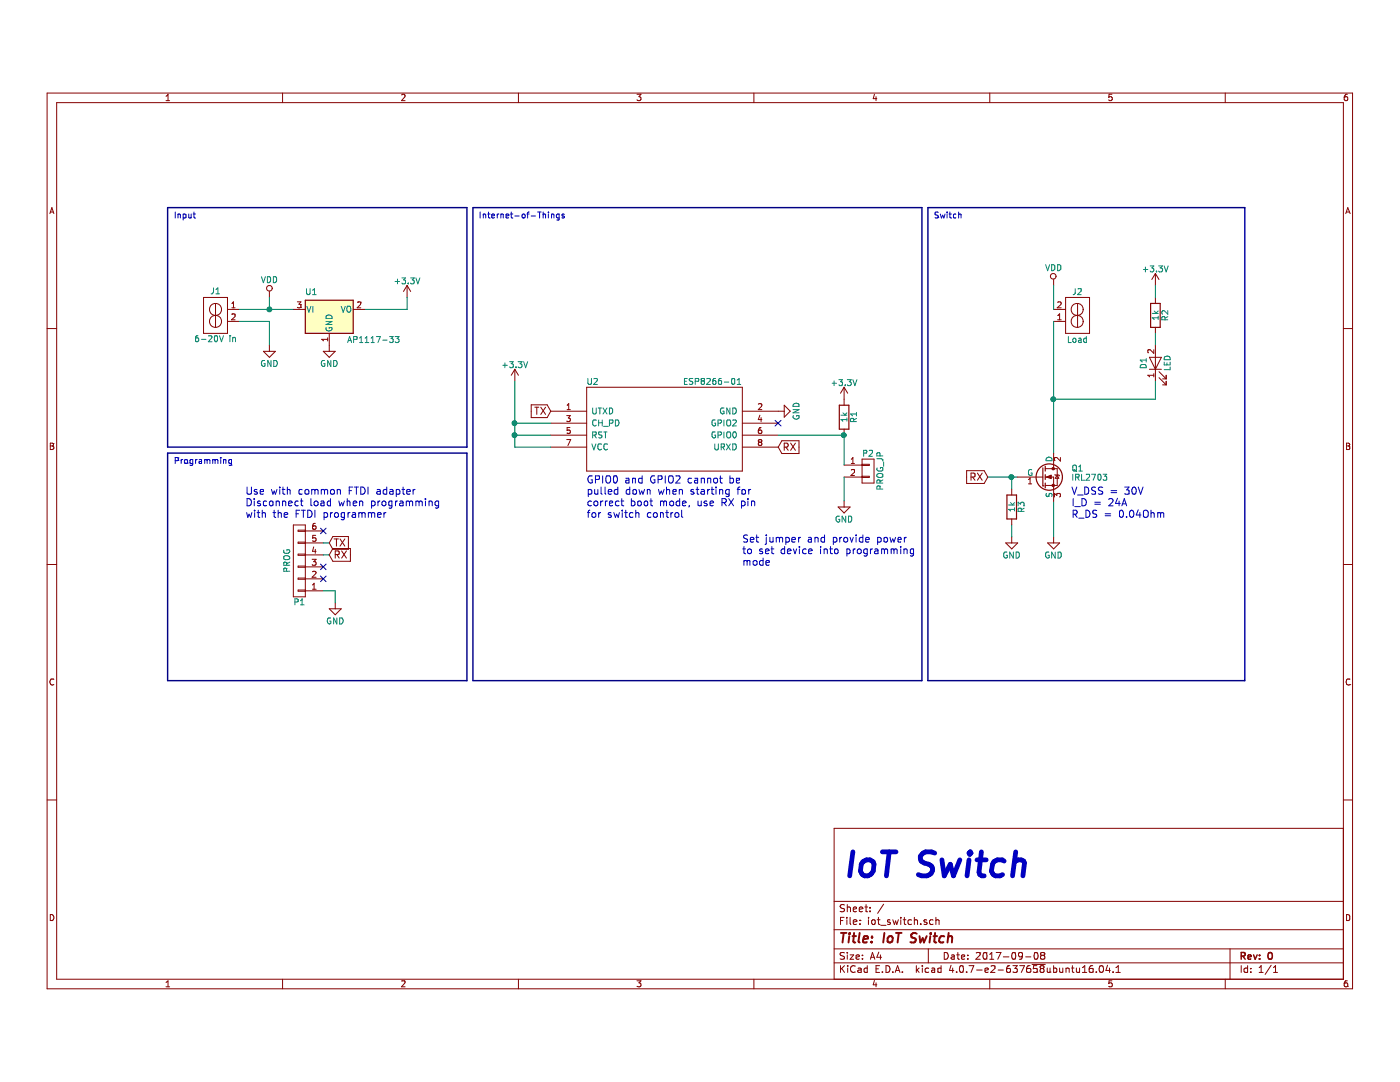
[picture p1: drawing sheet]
EESchema Schematic File Version 2
LIBS:iot_switch-rescue
LIBS:power
LIBS:device
LIBS:switches
LIBS:relays
LIBS:transistors
LIBS:conn
LIBS:linear
LIBS:regul
LIBS:74xx
LIBS:cmos4000
LIBS:adc-dac
LIBS:memory
LIBS:xilinx
LIBS:microcontrollers
LIBS:dsp
LIBS:microchip
LIBS:analog_switches
LIBS:motorola
LIBS:texas
LIBS:intel
LIBS:audio
LIBS:interface
LIBS:digital-audio
LIBS:philips
LIBS:display
LIBS:cypress
LIBS:siliconi
LIBS:opto
LIBS:atmel
LIBS:contrib
LIBS:valves
LIBS:ESP8266
LIBS:my_library
LIBS:iot_switch-cache
EELAYER 25 0
EELAYER END
$Descr A4 11693 8268
encoding utf-8
Sheet 1 1
Title "IoT Switch"
Date "2017-09-08"
Rev "0"
Comp ""
Comment1 ""
Comment2 ""
Comment3 ""
Comment4 ""
$EndDescr
$Comp
L ESP-01v090 U2
U 1 1
P 5550 3200
F 0 "U2" H 4950 3600 50  0000 C CNN
F 1 "ESP8266-01" H 5950 3600 50  0000 C CNN
F 2 "ESP8266:ESP-01" H 5550 3200 50  0001 C CNN
F 3 "" H 5550 3200 50  0001 C CNN
	1    5550 3200
	1    0    0    -1  
$EndComp
$Comp
L GND #PWR01
U 1 1
P 7050 3800
F 0 "#PWR01" H 7050 3550 50  0001 C CNN
F 1 "GND" H 7050 3650 50  0000 C CNN
F 2 "" H 7050 3800 50  0001 C CNN
F 3 "" H 7050 3800 50  0001 C CNN
	1    7050 3800
	1    0    0    -1  
$EndComp
$Comp
L Screw_terminal-RESCUE-iot_switch J2
U 1 1
P 9000 2250
F 0 "J2" H 9000 2450 50  0000 C CNN
F 1 "Load" H 9000 2050 50  0000 C CNN
F 2 "my_library:Screw_terminal" H 9000 2250 50  0001 C CNN
F 3 "" H 9000 2250 50  0001 C CNN
	1    9000 2250
	1    0    0    -1  
$EndComp
$Comp
L LED-RESCUE-iot_switch D1
U 1 1
P 9650 2650
F 0 "D1" H 9650 2750 50  0000 C CNN
F 1 "LED" H 9650 2550 50  0000 C CNN
F 2 "LEDs:LED_D3.0mm" H 9650 2650 50  0001 C CNN
F 3 "" H 9650 2650 50  0001 C CNN
	1    9650 2650
	0    -1   -1   0   
$EndComp
$Comp
L GND #PWR02
U 1 1
P 8800 4100
F 0 "#PWR02" H 8800 3850 50  0001 C CNN
F 1 "GND" H 8800 3950 50  0000 C CNN
F 2 "" H 8800 4100 50  0001 C CNN
F 3 "" H 8800 4100 50  0001 C CNN
	1    8800 4100
	1    0    0    -1  
$EndComp
$Comp
L GND #PWR03
U 1 1
P 2250 2500
F 0 "#PWR03" H 2250 2250 50  0001 C CNN
F 1 "GND" H 2250 2350 50  0000 C CNN
F 2 "" H 2250 2500 50  0001 C CNN
F 3 "" H 2250 2500 50  0001 C CNN
	1    2250 2500
	1    0    0    -1  
$EndComp
Text GLabel 6500 3350 2    60   Input ~ 0
RX
Text GLabel 4600 3050 0    60   Input ~ 0
TX
$Comp
L VDD #PWR04
U 1 1
P 8800 2000
F 0 "#PWR04" H 8800 1850 50  0001 C CNN
F 1 "VDD" H 8800 2150 50  0000 C CNN
F 2 "" H 8800 2000 50  0001 C CNN
F 3 "" H 8800 2000 50  0001 C CNN
	1    8800 2000
	1    0    0    -1  
$EndComp
$Comp
L VDD #PWR05
U 1 1
P 2250 2100
F 0 "#PWR05" H 2250 1950 50  0001 C CNN
F 1 "VDD" H 2250 2250 50  0000 C CNN
F 2 "" H 2250 2100 50  0001 C CNN
F 3 "" H 2250 2100 50  0001 C CNN
	1    2250 2100
	1    0    0    -1  
$EndComp
$Comp
L GND #PWR06
U 1 1
P 2750 2500
F 0 "#PWR06" H 2750 2250 50  0001 C CNN
F 1 "GND" H 2750 2350 50  0000 C CNN
F 2 "" H 2750 2500 50  0001 C CNN
F 3 "" H 2750 2500 50  0001 C CNN
	1    2750 2500
	1    0    0    -1  
$EndComp
$Comp
L R R2
U 1 1
P 9650 2250
F 0 "R2" V 9730 2250 50  0000 C CNN
F 1 "1k" V 9650 2250 50  0000 C CNN
F 2 "Resistors_ThroughHole:R_Axial_DIN0207_L6.3mm_D2.5mm_P7.62mm_Horizontal" V 9580 2250 50  0001 C CNN
F 3 "" H 9650 2250 50  0001 C CNN
	1    9650 2250
	1    0    0    -1  
$EndComp
$Comp
L +3.3V #PWR07
U 1 1
P 3400 2100
F 0 "#PWR07" H 3400 1950 50  0001 C CNN
F 1 "+3.3V" H 3400 2240 50  0000 C CNN
F 2 "" H 3400 2100 50  0000 C CNN
F 3 "" H 3400 2100 50  0000 C CNN
	1    3400 2100
	1    0    0    -1  
$EndComp
$Comp
L +3.3V #PWR08
U 1 1
P 4300 2800
F 0 "#PWR08" H 4300 2650 50  0001 C CNN
F 1 "+3.3V" H 4300 2940 50  0000 C CNN
F 2 "" H 4300 2800 50  0000 C CNN
F 3 "" H 4300 2800 50  0000 C CNN
	1    4300 2800
	1    0    0    -1  
$EndComp
$Comp
L +3.3V #PWR09
U 1 1
P 9650 2000
F 0 "#PWR09" H 9650 1850 50  0001 C CNN
F 1 "+3.3V" H 9650 2140 50  0000 C CNN
F 2 "" H 9650 2000 50  0000 C CNN
F 3 "" H 9650 2000 50  0000 C CNN
	1    9650 2000
	1    0    0    -1  
$EndComp
$Comp
L Screw_terminal-RESCUE-iot_switch J1
U 1 1
P 1800 2250
F 0 "J1" H 1800 2050 50  0000 C CNN
F 1 "6-20V in" H 1800 2450 50  0000 C CNN
F 2 "my_library:Screw_terminal" H 1800 2250 50  0001 C CNN
F 3 "" H 1800 2250 50  0001 C CNN
	1    1800 2250
	-1   0    0    1   
$EndComp
$Comp
L AP1117-33 U1
U 1 1
P 2750 2200
F 0 "U1" H 2600 2350 50  0000 C CNN
F 1 "AP1117-33" H 2900 1950 50  0000 L CNN
F 2 "my_library:1117" H 2700 2400 50  0001 C CNN
F 3 "" H 2850 1950 50  0001 C CNN
	1    2750 2200
	1    0    0    -1  
$EndComp
$Comp
L R R1
U 1 1
P 7050 3100
F 0 "R1" V 7130 3100 50  0000 C CNN
F 1 "1k" V 7050 3100 50  0000 C CNN
F 2 "Resistors_ThroughHole:R_Axial_DIN0207_L6.3mm_D2.5mm_P7.62mm_Horizontal" V 6980 3100 50  0001 C CNN
F 3 "" H 7050 3100 50  0001 C CNN
	1    7050 3100
	1    0    0    -1  
$EndComp
$Comp
L +3.3V #PWR010
U 1 1
P 7050 2950
F 0 "#PWR010" H 7050 2800 50  0001 C CNN
F 1 "+3.3V" H 7050 3090 50  0000 C CNN
F 2 "" H 7050 2950 50  0000 C CNN
F 3 "" H 7050 2950 50  0000 C CNN
	1    7050 2950
	1    0    0    -1  
$EndComp
$Comp
L CONN_01X06 P1
U 1 1
P 2500 4300
F 0 "P1" H 2500 4650 50  0000 C CNN
F 1 "PROG" V 2600 4300 50  0000 C CNN
F 2 "Pin_Headers:Pin_Header_Straight_1x06_Pitch2.54mm" H 2500 4300 50  0001 C CNN
F 3 "" H 2500 4300 50  0000 C CNN
	1    2500 4300
	-1   0    0    1   
$EndComp
Text Notes 7050 6950 0    200  Italic 40
IoT Switch
Text Notes 1450 1450 0    50   ~ 0
Input
Text Notes 1450 3500 0    50   ~ 0
Programming
Text Notes 7800 1450 0    50   ~ 0
Switch
Text Notes 4000 1450 0    50   ~ 0
Internet-of-Things
$Comp
L GND #PWR011
U 1 1
P 2800 4650
F 0 "#PWR011" H 2800 4400 50  0001 C CNN
F 1 "GND" H 2800 4500 50  0000 C CNN
F 2 "" H 2800 4650 50  0001 C CNN
F 3 "" H 2800 4650 50  0001 C CNN
	1    2800 4650
	1    0    0    -1  
$EndComp
Text GLabel 2750 4150 2    60   Input ~ 0
TX
Text GLabel 2750 4250 2    60   Input ~ 0
RX
NoConn ~ 2700 4050
NoConn ~ 2700 4350
NoConn ~ 2700 4450
$Comp
L GND #PWR012
U 1 1
P 6500 3050
F 0 "#PWR012" H 6500 2800 50  0001 C CNN
F 1 "GND" H 6500 2900 50  0000 C CNN
F 2 "" H 6500 3050 50  0001 C CNN
F 3 "" H 6500 3050 50  0001 C CNN
	1    6500 3050
	0    -1   -1   0   
$EndComp
$Comp
L CONN_01X02 P2
U 1 1
P 7250 3550
F 0 "P2" H 7250 3700 50  0000 C CNN
F 1 "PROG_JP" V 7350 3550 50  0000 C CNN
F 2 "Pin_Headers:Pin_Header_Straight_1x02_Pitch2.54mm" H 7250 3550 50  0001 C CNN
F 3 "" H 7250 3550 50  0000 C CNN
	1    7250 3550
	1    0    0    -1  
$EndComp
$Comp
L R R3
U 1 1
P 8450 3850
F 0 "R3" V 8530 3850 50  0000 C CNN
F 1 "1k" V 8450 3850 50  0000 C CNN
F 2 "Resistors_ThroughHole:R_Axial_DIN0207_L6.3mm_D2.5mm_P7.62mm_Horizontal" V 8380 3850 50  0001 C CNN
F 3 "" H 8450 3850 50  0001 C CNN
	1    8450 3850
	1    0    0    -1  
$EndComp
$Comp
L GND #PWR013
U 1 1
P 8450 4100
F 0 "#PWR013" H 8450 3850 50  0001 C CNN
F 1 "GND" H 8450 3950 50  0000 C CNN
F 2 "" H 8450 4100 50  0001 C CNN
F 3 "" H 8450 4100 50  0001 C CNN
	1    8450 4100
	1    0    0    -1  
$EndComp
Wire Wire Line
	4300 3350 4600 3350
Wire Wire Line
	4300 2800 4300 3350
Wire Wire Line
	4600 3150 4300 3150
Connection ~ 4300 3150
Wire Wire Line
	2000 2200 2450 2200
Wire Wire Line
	3050 2200 3400 2200
Wire Wire Line
	2250 2500 2250 2300
Connection ~ 2250 2200
Wire Wire Line
	8800 2000 8800 2200
Wire Wire Line
	8800 2300 8800 3400
Wire Wire Line
	9650 2800 9650 2950
Wire Wire Line
	9650 2950 8800 2950
Wire Wire Line
	9650 2400 9650 2500
Wire Wire Line
	9650 2000 9650 2100
Wire Bus Line
	1400 1350 3900 1350
Wire Bus Line
	3900 1350 3900 3350
Wire Bus Line
	3900 3350 1400 3350
Wire Bus Line
	1400 3350 1400 1350
Wire Bus Line
	3950 1350 3950 5300
Wire Bus Line
	3950 5300 7700 5300
Wire Bus Line
	7700 1350 3950 1350
Wire Bus Line
	7700 5300 7700 1350
Wire Wire Line
	3400 2200 3400 2100
Wire Bus Line
	1400 3400 3900 3400
Wire Bus Line
	3900 3400 3900 5300
Wire Bus Line
	3900 5300 1400 5300
Wire Bus Line
	1400 5300 1400 3400
Wire Wire Line
	2250 2300 2000 2300
Wire Wire Line
	6500 3250 7050 3250
Wire Wire Line
	4600 3250 4300 3250
Connection ~ 4300 3250
Wire Bus Line
	7750 1350 7750 5300
Wire Bus Line
	7750 1350 10400 1350
Wire Bus Line
	10400 1350 10400 5300
Wire Bus Line
	10400 5300 7750 5300
Wire Wire Line
	2700 4550 2800 4550
Wire Wire Line
	2800 4550 2800 4650
Wire Wire Line
	2700 4150 2750 4150
Wire Wire Line
	2700 4250 2750 4250
Wire Wire Line
	7050 3800 7050 3600
Wire Wire Line
	7050 3250 7050 3500
Connection ~ 7050 3250
Connection ~ 8450 3600
Wire Wire Line
	8450 3600 8450 3700
Wire Wire Line
	8450 4000 8450 4100
Wire Wire Line
	8250 3600 8500 3600
Wire Wire Line
	8800 4100 8800 3800
$Comp
L IRLZ34N Q1
U 1 1
P 8700 3600
F 0 "Q1" H 8950 3675 50  0000 L CNN
F 1 "IRL2703" H 8950 3600 50  0000 L CNN
F 2 "TO_SOT_Packages_THT:TO-220_Vertical" H 8950 3525 50  0001 L CIN
F 3 "" H 8700 3600 50  0001 L CNN
	1    8700 3600
	1    0    0    -1  
$EndComp
Connection ~ 8800 2950
NoConn ~ 6500 3150
Text Notes 4900 3950 0    60   ~ 0
GPIO0 and GPIO2 cannot be\npulled down when starting for\ncorrect boot mode, use RX pin\nfor switch control
Text GLabel 8250 3600 0    60   Input ~ 0
RX
Text Notes 8950 3950 0    60   ~ 0
V_DSS = 30V\nI_D = 24A\nR_DS = 0.04Ohm
Wire Wire Line
	2250 2100 2250 2200
Text Notes 2050 3950 0    60   ~ 0
Use with common FTDI adapter\nDisconnect load when programming\nwith the FTDI programmer
Text Notes 6200 4350 0    60   ~ 0
Set jumper and provide power\nto set device into programming\nmode
$EndSCHEMATC
